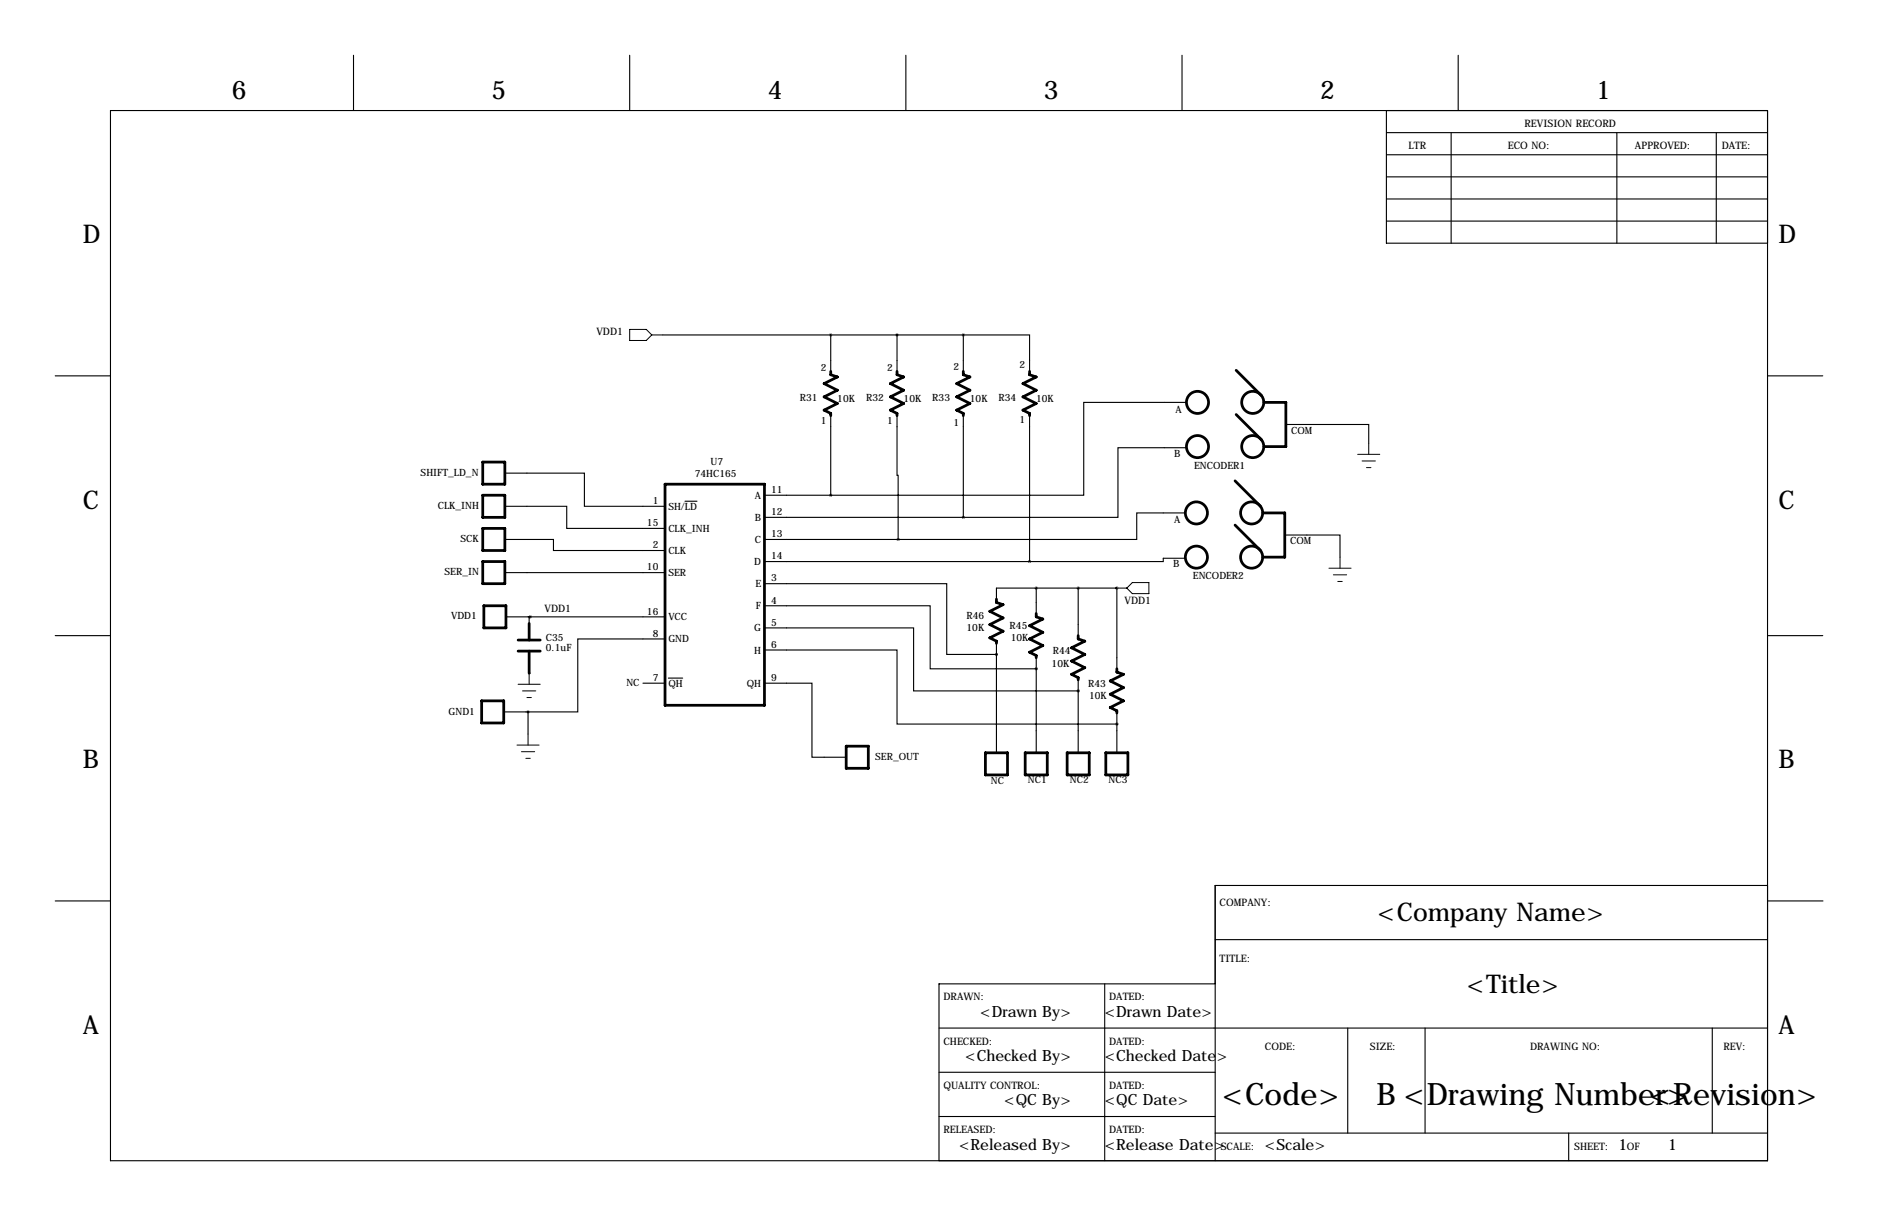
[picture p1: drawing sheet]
<svg xmlns="http://www.w3.org/2000/svg" width="432mm" height="279mm" viewBox="0 0 432 279" stroke-linecap="round" stroke-linejoin="round" font-family="sans-serif">
<g fill="none" stroke="#000" stroke-width=".25">
<path d="M81.3 12.7v12.7M144.8 12.7v12.7M208.3 12.7v12.7M271.8 12.7v12.7M335.3 12.7v12.7M25.4 25.4h381v241.3h-381zM318.8 30.5h87.6M318.8 35.6h87.6M318.8 25.4v30.5h87.6M333.7 30.5v25.4M371.8 30.5v25.4M394.6 30.5v25.4"/>
<path d="M318.8 45.7h87.6M318.8 50.8h87.6M318.8 40.6h87.6M152.4 77h69.1M191 77v8.3M206.2 77v8.3M221.5 77h15.2v8.3M221.5 77v8.3M12.7 86.4h12.7M191 95.5v18.3M206.2 95.5v13.7h.3v14.8M221.5 95.5v23.4"/>
<path d="M236.7 95.5v33.5M272.8 92.5h-23.6v21.3h-58.2M295.7 97.5h19v4.4M406.4 86.4h12.7M116.1 108.7h18.3v7.6h18.5M116.1 116.3h14.2v5.1h22.6M157.5 115.2h2.8M175.8 113.8h15.2M175.8 118.9h45.7M272.5 117.9h-11.1v6.1h-54.9M272.8 102.9h-15.8v16h-35.5M116.1 124h11.2v2.5h25.6"/>
<path d="M116.1 131.6h36.8M175.8 139.2h38.1v14.5h24.4M175.8 134.1h41.9v16.3h11.4M175.8 124h30.7M175.8 129h60.9M229.1 137.7v-2.6h27.7v18.6M238.3 135.1v5.9M247.9 135.1v10.9M272.5 128.3h-5v.7h-30.8M295.4 122.9h12.7v5.1M12.7 146h12.7M116.3 141.7h36.6"/>
<path d="M121.7 154.7h.1M121.7 152.1v2.6M121.9 141.7h-.2v2.8M147.8 157h5.1M152.9 146.8h-20.1v16.8h-11.4M153.7 155.8h3.3M175.8 149.4h30.4v17h50.6M175.8 144.3h34.3v14.5h37.8M175.8 157h10.9v17h7.9M229.1 150.4h.1M229.1 147.8v25.2M238.3 153.7h.1"/>
<path d="M238.3 151.1v21.9M247.9 158.8h.1M247.9 156.2v16.8M406.4 146h12.7M115.8 163.6h5.6M121.4 163.6v5.1M256.8 166.4h.1M256.8 163.8v9.2M12.7 207h12.7M279.4 215.9h127M406.4 203.5h-127v63.2M406.5 207h12.7"/>
<path d="M215.9 236.2h190.5M254 226.1v40.6M279.4 226.1h-63.5v40.6M309.9 236.2v24.1M327.7 236.2v24.1M393.7 236.2v24.1M215.9 246.4h63.5M215.9 256.5h63.5M279.4 260.3h127M360.7 260.3v6.4"/>
</g>
<g fill="none" stroke="#000" stroke-width=".63">
<path d="M191 85.3v.8l1.5 .5-3 1.5 3 1.6-3 1.5 3 1.5-3 1.5 1.5 .8v.5M206.2 85.3v.8l1.6 .5-3.1 1.5 3.1 1.6-3.1 1.5 3.1 1.5-3.1 1.5 1.5 .8v.5M221.5 85.3v.8l1.5 .5-3 1.5 3 1.6-3 1.5 3 1.5-3 1.5 1.5 .8v.5M236.7 85.3v.8l1.6 .5-3.1 1.5 3.1 1.6-3.1 1.5 3.1 1.5-3.1 1.5 1.5 .8v.5M284.2 95.2l5.9 5.9M284.2 85.1l5.9 5.8M290.6 92.5h5.1v10.1h-5.1M111 106.2h5.1v5.1h-5.1zM111 113.8h5.1v5.1h-5.1zM152.9 111.3h22.9v50.8h-22.9zM284 110.5l5.8 5.8M290.3 117.9h5.1v10.1h-5.1"/>
<path d="M111 121.4h5.1v5.1h-5.1zM111 129h5.1v5.1h-5.1zM111.3 139.2h5v5.1h-5zM229.1 137.7v.7l1.5 .5-3 1.6 3 1.5-3 1.5 3 1.5-3 1.6 1.5 .7v.5M284 120.7l5.8 5.8M119.1 147.1h5.1M119.1 149.6h5.1M121.7 143.3v3.8M121.7 149.6v5.1M238.3 141v.7l1.5 .5-3.1 1.6 3.1 1.5-3.1 1.5 3.1 1.5-3.1 1.6 1.6 .7v.5M247.9 146v.8l1.5 .5-3 1.5 3 1.6-3 1.5 3 1.5-3 1.5 1.5 .8v.5M256.8 153.7v.7l1.5 .5-3 1.6 3 1.5-3 1.5 3 1.5-3 1.6 1.5 .7v.5"/>
<path d="M110.7 161h5.1v5.1h-5.1zM194.6 171.4h5v5.1h-5zM226.6 173h5v5.1h-5zM235.7 173h5.1v5.1h-5.1zM245.4 173h5v5.1h-5zM254.3 173h5v5.1h-5z"/>
<circle cx="275.3" cy="92.5" r="2.54"/>
<circle cx="288" cy="92.5" r="2.54"/>
<circle cx="275.1" cy="117.9" r="2.54"/>
<circle cx="275.3" cy="102.6" r="2.54"/>
<circle cx="287.8" cy="117.9" r="2.54"/>
<circle cx="288" cy="102.6" r="2.54"/>
<circle cx="275.1" cy="128" r="2.54"/>
<circle cx="287.8" cy="128" r="2.54"/>
</g>
<g fill="none" stroke="#000" stroke-width=".23">
<path d="M144.8 75.7h3.8l1.3 1.3-1.3 1.2h-3.8zM149.9 77h2.5M312.2 104.4h5M313.2 105.9h3M314.2 107.4h1M314.7 101.9v2.5M256.5 135.1h2.6M260.3 133.9h3.9v2.5h-3.9l-1.2-1.3zM305.6 130.6h5M306.6 132.1h3M307.6 133.6h1M308.1 128v2.6"/>
<path d="M119.1 157.2h5.1M120.1 158.8h3.1M121.7 154.7v2.5M118.9 171.2h5.1M119.9 172.7h3M120.9 174.2h1M121.2 160.3h1M121.4 168.7v2.5"/>
</g>
<path d="M238.2 153.7a.05 .05 0 0 0 .1 0 .05 .05 0 0 0-.1 0zM238.2 135.1a.05 .05 0 0 0 .1 0 .05 .05 0 0 0-.1 0zM206.2 77a.05 .05 0 0 0 .1 0 .05 .05 0 0 0-.1 0zM236.7 129a.05 .05 0 0 0 .1 0 .05 .05 0 0 0-.1 0z" fill="#000" stroke="#000" stroke-width=".63"/>
<g font-size="7.1">
<text x="281" y="254">&lt;Code&gt;</text>
<text x="316.5" y="254">B &lt;Drawing Number&gt;</text>
<text x="379.4" y="254">&lt;Revision&gt;</text>
</g>
<g font-size="5.9">
<text x="53.3" y="22.9">6</text>
<text x="113" y="22.9">5</text>
<text x="176.5" y="22.9">4</text>
<text x="240" y="22.9">3</text>
<text x="303.5" y="22.9">2</text>
<text x="367" y="22.9">1</text>
<text x="19" y="55.9">D</text>
<text x="408.9" y="55.9">D</text>
<text x="19" y="116.8">C</text>
<text x="408.9" y="116.8">C</text>
<text x="19" y="176.5">B</text>
<text x="408.9" y="176.5">B</text>
<text x="316.8" y="211.6">&lt;Company Name&gt;</text>
<text x="337.3" y="228.1">&lt;Title&gt;</text>
<text x="19" y="237.5">A</text>
<text x="408.9" y="237.5">A</text>
</g>
<g font-size="3.6">
<text x="225.4" y="233.7">&lt;Drawn By&gt;</text>
<text x="254" y="233.7">&lt;Drawn Date&gt;</text>
<text x="221.9" y="243.8">&lt;Checked By&gt;</text>
<text x="254" y="243.8">&lt;Checked Date&gt;</text>
<text x="230.9" y="254">&lt;QC By&gt;</text>
<text x="254" y="254">&lt;QC Date&gt;</text>
<text x="220.5" y="264.1">&lt;Released By&gt;</text>
<text x="254" y="264.1">&lt;Release Date&gt;</text>
<text x="290.8" y="264.1">&lt;Scale&gt;</text>
<text x="372.1" y="264.1">1</text>
<text x="383.5" y="264.1">1</text>
</g>
<g font-size="2.4">
<text x="350.5" y="29.2">REVISION RECORD</text>
<text x="323.8" y="34.3">LTR</text>
<text x="346.7" y="34.3">ECO NO:</text>
<text x="375.9" y="34.3">APPROVED:</text>
<text x="395.9" y="34.3">DATE:</text>
<text x="137.1" y="77">VDD1</text>
<text x="125.2" y="140.6">VDD1</text>
<text x="258.6" y="138.7">VDD1</text>
<text x="280.4" y="208.3">COMPANY:</text>
<text x="280.4" y="221">TITLE:</text>
<text x="216.9" y="229.9">DRAWN:</text>
<text x="255" y="229.9">DATED:</text>
<text x="216.9" y="240">CHECKED:</text>
<text x="255" y="240">DATED:</text>
<text x="290.8" y="241.3">CODE:</text>
<text x="315" y="241.3">SIZE:</text>
<text x="351.8" y="241.3">DRAWING NO:</text>
<text x="396.2" y="241.3">REV:</text>
<text x="216.9" y="250.2">QUALITY CONTROL:</text>
<text x="255" y="250.2">DATED:</text>
<text x="216.9" y="260.3">RELEASED:</text>
<text x="255" y="260.3">DATED:</text>
<text x="280.7" y="264.2">SCALE:</text>
<text x="361.9" y="264.2">SHEET:</text>
<text x="374" y="264.2">OF</text>
</g>
<g font-size="2.3">
<text x="188.7" y="85.2">2</text>
<text x="204" y="85.2">2</text>
<text x="219.2" y="84.9">2</text>
<text x="234.4" y="84.7">2</text>
<text x="183.9" y="92">R31</text>
<text x="192.5" y="92.5">10K</text>
<text x="199.1" y="92">R32</text>
<text x="207.8" y="92.5">10K</text>
<text x="214.4" y="92">R33</text>
<text x="223" y="92.5">10K</text>
<text x="229.6" y="92">R34</text>
<text x="238.2" y="92.5">10K</text>
<text x="270.3" y="94.8">A</text>
<text x="188.7" y="97.5">1</text>
<text x="204" y="97.5">1</text>
<text x="219.2" y="97.8">1</text>
<text x="234.4" y="97.3">1</text>
<text x="296.9" y="99.6">COM</text>
<text x="163.4" y="106.9">U7</text>
<text x="270" y="104.9">B</text>
<text x="274.6" y="107.7">ENCODER1</text>
<text x="96.7" y="109.3">SHIFT_LD_N</text>
<text x="159.8" y="109.6">74HC165</text>
<text x="177.3" y="113.3">11</text>
<text x="100.7" y="116.9">CLK_INH</text>
<text x="150.1" y="115.8">1</text>
<text x="153.7" y="117.1">SH/LD</text>
<text x="173.6" y="114.6">A</text>
<text x="173.6" y="119.7">B</text>
<text x="177.3" y="118.4">12</text>
<text x="105.8" y="124.5">SCK</text>
<text x="148.7" y="120.9">15</text>
<text x="150.1" y="126">2</text>
<text x="153.7" y="122.2">CLK_INH</text>
<text x="173.6" y="124.8">C</text>
<text x="177.3" y="123.4">13</text>
<text x="270" y="120.2">A</text>
<text x="296.6" y="125">COM</text>
<text x="148.7" y="131.1">10</text>
<text x="153.7" y="127.3">CLK</text>
<text x="173.4" y="129.8">D</text>
<text x="177.3" y="128.5">14</text>
<text x="269.7" y="130.3">B</text>
<text x="102.2" y="132.2">SER_IN</text>
<text x="153.7" y="132.4">SER</text>
<text x="173.7" y="134.9">E</text>
<text x="177.3" y="133.6">3</text>
<text x="274.3" y="133.1">ENCODER2</text>
<text x="103.7" y="142.3">VDD1</text>
<text x="148.7" y="141.2">16</text>
<text x="153.7" y="142.5">VCC</text>
<text x="173.8" y="140">F</text>
<text x="177.3" y="138.7">4</text>
<text x="177.3" y="143.8">5</text>
<text x="222.2" y="142.3">R46</text>
<text x="125.5" y="147.3">C35</text>
<text x="125.5" y="149.7">0.1uF</text>
<text x="150.1" y="146.3">8</text>
<text x="153.7" y="147.6">GND</text>
<text x="173.4" y="145.1">G</text>
<text x="177.3" y="148.8">6</text>
<text x="222.2" y="145">10K</text>
<text x="232.1" y="144.6">R45</text>
<text x="232.4" y="147.3">10K</text>
<text x="173.4" y="150.2">H</text>
<text x="241.8" y="153.2">10K</text>
<text x="242.1" y="150.2">R44</text>
<text x="144" y="157.7">NC</text>
<text x="150.1" y="156.5">7</text>
<text x="153.7" y="157.8">QH</text>
<text x="171.7" y="157.8">QH</text>
<text x="177.3" y="156.5">9</text>
<text x="250.2" y="157.8">R43</text>
<text x="250.4" y="160.5">10K</text>
<text x="103.1" y="164.2">GND1</text>
<text x="201.2" y="174.6">SER_OUT</text>
<text x="236.3" y="179.9">NC1</text>
<text x="246" y="179.9">NC2</text>
<text x="254.9" y="179.9">NC3</text>
<text x="227.8" y="180.2">NC</text>
</g>
</svg>
